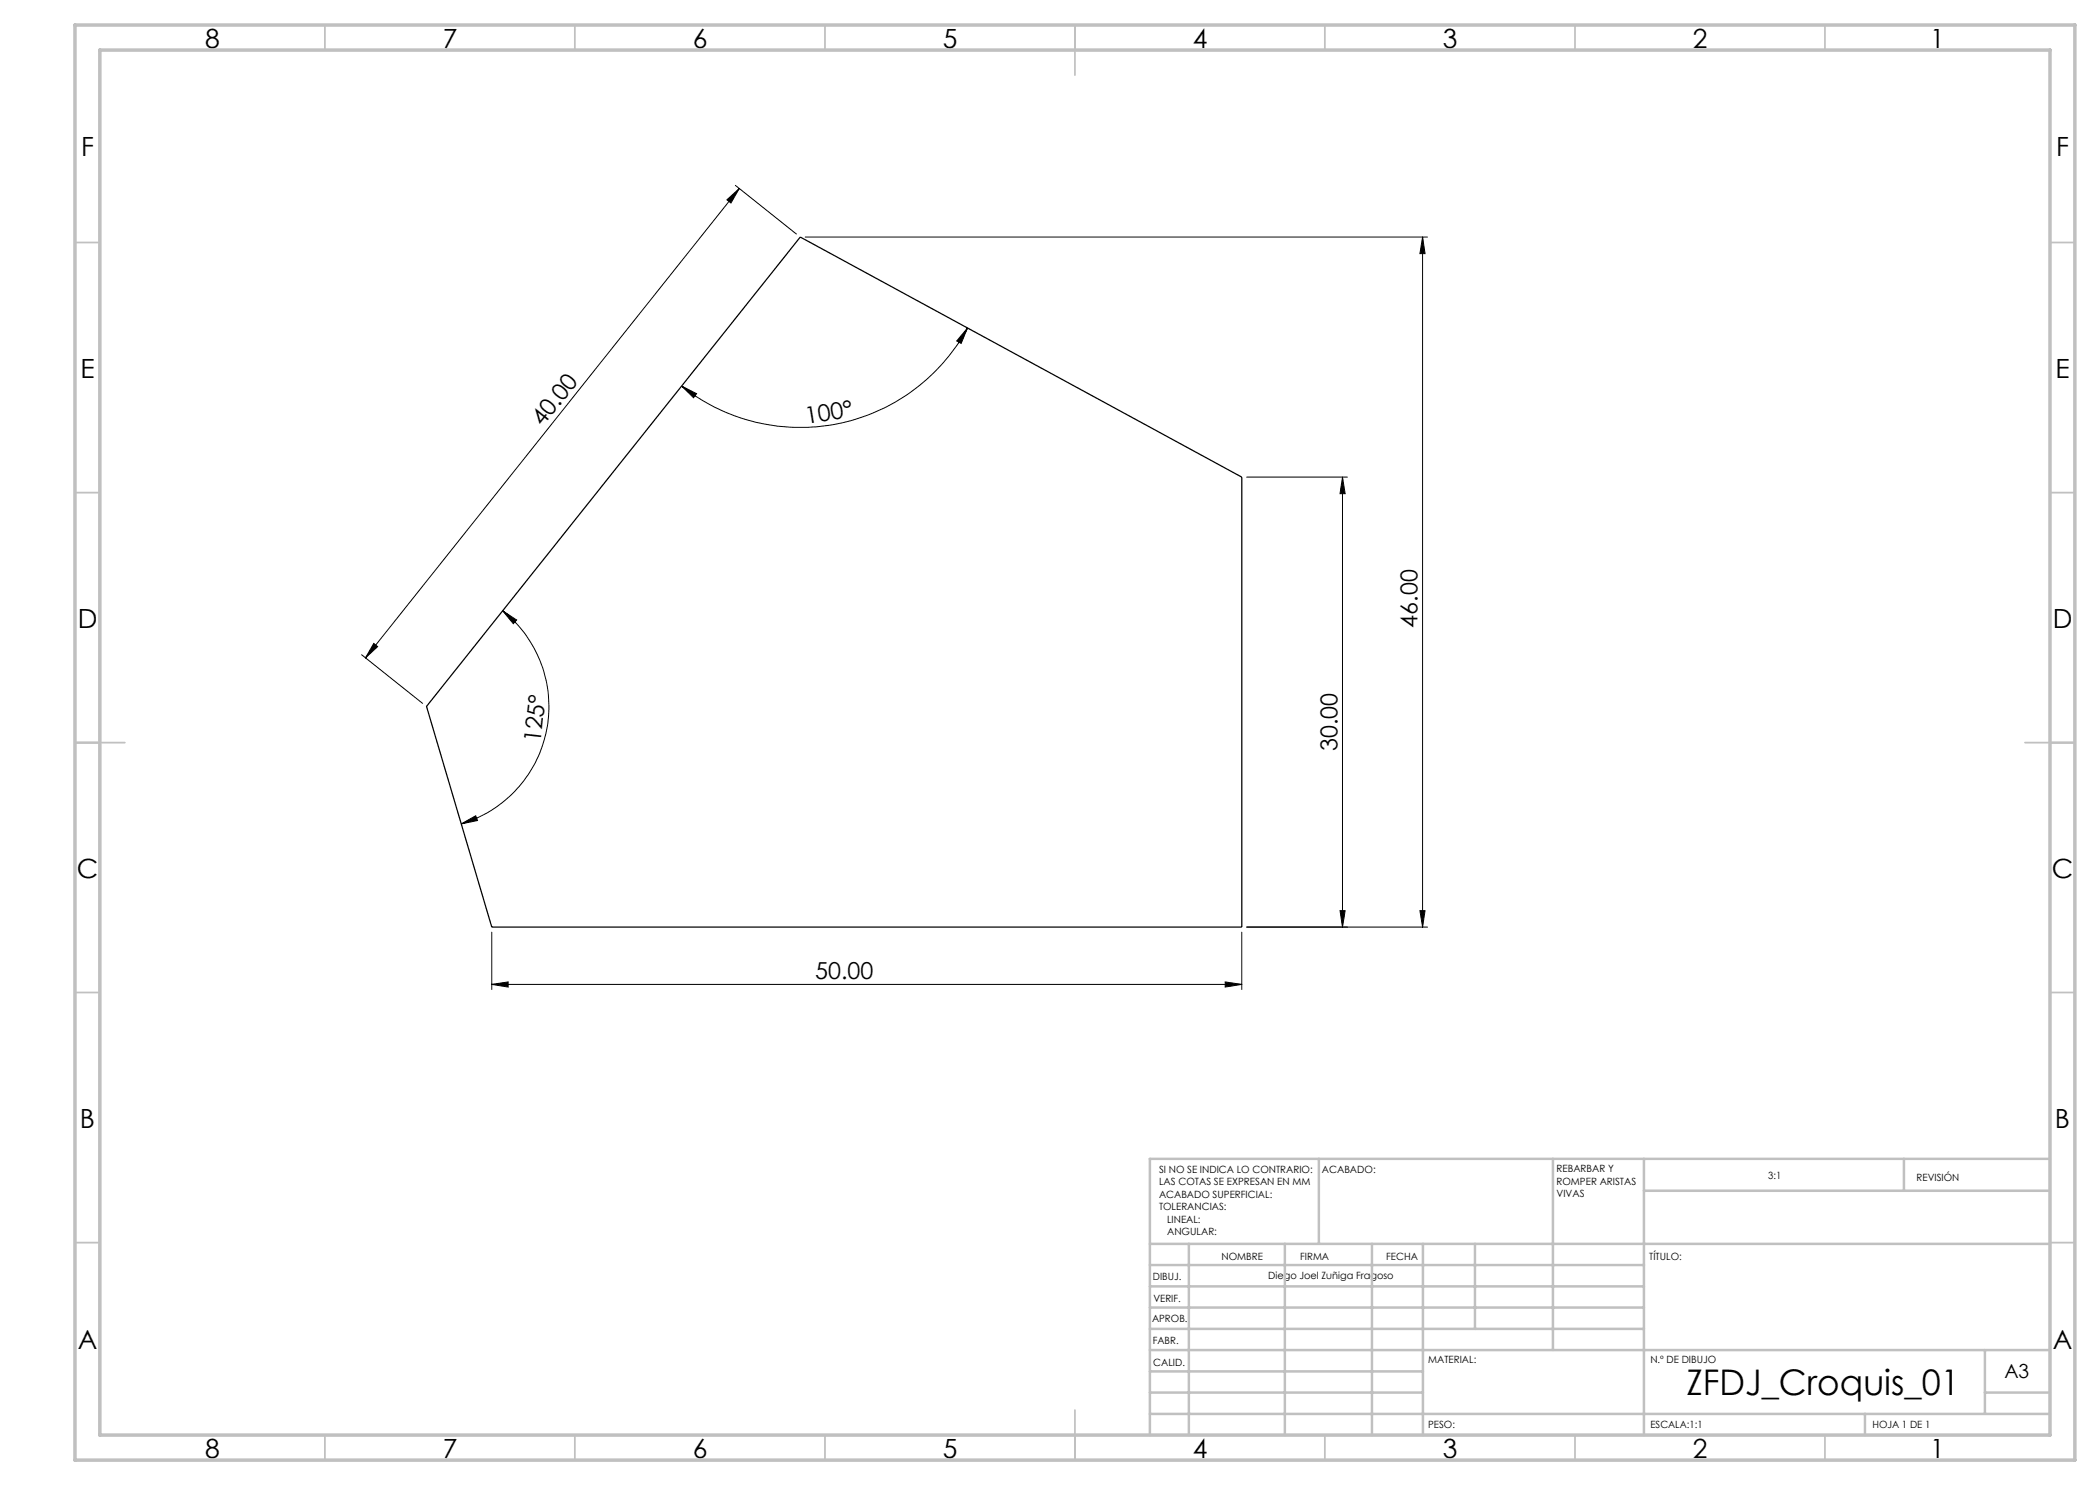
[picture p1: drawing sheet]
<svg xmlns="http://www.w3.org/2000/svg" width="420mm" height="297mm" viewBox="0 0 420 297" stroke-linecap="round" stroke-linejoin="round" font-family="sans-serif">
<g fill="none" stroke="#000" stroke-width=".2">
<path d="M145.4 40l2.4-2.3-1.6 2.9zM147.1 37.1l12.2 9.7M147.8 37.7l-74.7 93.9M161 47.4h124.5M284.5 47.4l.5 3.3h-1zM284.5 47.4v138M136.3 77.2l3 1.5-.6 .8zM193.5 65.6l-1.3 3.1-.9-.5zM193.5 65.6a38.1 38.1 0 0 1-57.2 11.6M249.3 95.4h20.2M268.5 95.4l.5 3.3h-1zM268.5 95.4v90"/>
<path d="M72.3 130.9l12.2 9.8M74.8 128.7l.7 .6-2.4 2.3zM100.5 122.2l2.8 1.8-.6 .7zM100.5 122.2a24.5 24.5 0 0 1-8.2 42.6M92.3 164.8l2.8-1.6 .4 .9zM98.4 196.9l3.2-.5v1zM98.4 186.4v11.5M98.4 196.9h150M245 196.4l3.4 .5-3.4 .5zM248.4 186.4v11.5M249.3 185.4h36.2M268 182.1h1l-.5 3.3z"/>
<path d="M284 182.1h1l-.5 3.3z"/>
</g>
<path d="M160.1 47.4l88.3 48v90h-150l-13.1-44.1z" fill="none" stroke="#000" stroke-width=".25"/>
<g fill="none" stroke="#c0c0c0" stroke-width=".35">
<path d="M65 5v5M115 5v5M165 5v5M215 5v10M265 5v5M315 5v5M365 5v5M15 48.5h5M410 48.5h5M15 98.5h5M410 98.5h5M15 148.5h10"/>
<path d="M405 148.5h10M15 198.5h5M410 198.5h5M15 248.5h5M410 248.5h5M65 287v5M115 287v5M165 287v5M215 282v10M265 287v5M315 287v5M365 287v5"/>
</g>
<g fill="none" stroke="#c0c0c0" stroke-width=".5">
<path d="M263.8 231.8v17M310.6 231.8v38.2M328.8 231.8v55.2M328.8 238.2h81.2M380.8 231.8v6.4M410 231.8h-180v55.2M230 248.8h180M230 257.3h98.8M230 253h98.8M237.8 248.8v38.2M257 248.8v38.2M274.4 248.8v38.2"/>
<path d="M284.6 248.8v38.2M295 248.8v17M230 265.8h98.8M230 261.5h98.8M230 278.5h54.6M230 274.3h54.6M230 270h180M397 278.5h13M397 270v12.8M230 282.8h180M373 282.8v4.2"/>
</g>
<path d="M15 5h400v287h-400zM20 10h390v277h-390z" fill="none" stroke="#c0c0c0" stroke-width=".7"/>
<g fill="#000">
<path d="M145.4 40l2.4-2.3-1.6 2.9zM74.8 128.7l.7 .6-2.4 2.3z"/>
<path d="M284.5 47.4l.5 3.3h-1zM284 182.1h1l-.5 3.3z"/>
<path d="M136.3 77.2l3 1.5-.6 .8zM193.5 65.6l-1.3 3.1-.9-.5z"/>
<path d="M92.3 164.8l2.8-1.6 .4 .9zM100.5 122.2l2.8 1.8-.6 .7z"/>
<path d="M98.4 196.9l3.2-.5v1zM245 196.4l3.4 .5-3.4 .5z"/>
<path d="M268 182.1h1l-.5 3.3zM268.5 95.4l.5 3.3h-1z"/>
</g>
<text font-size="7.1" x="337.3" y="279">ZFDJ_Croquis_01</text>
<g font-size="5.3">
<text x="41" y="9.5">8</text>
<text x="88.5" y="9.5">7</text>
<text x="138.5" y="9.5">6</text>
<text x="188.5" y="9.5">5</text>
<text x="238.5" y="9.5">4</text>
<text x="288.5" y="9.5">3</text>
<text x="338.5" y="9.5">2</text>
<text x="386" y="9.5">1</text>
<text x="16.2" y="31.2">F</text>
<text x="411.2" y="31.2">F</text>
<text x="16.1" y="75.5">E</text>
<text x="411.1" y="75.5">E</text>
<text x="15.5" y="125.5">D</text>
<text x="410.5" y="125.5">D</text>
<text x="15.4" y="175.5">C</text>
<text x="410.4" y="175.5">C</text>
<text x="16" y="225.5">B</text>
<text x="411" y="225.5">B</text>
<text x="15.5" y="269.7">A</text>
<text x="410.5" y="269.7">A</text>
<text x="41" y="291.5">8</text>
<text x="88.5" y="291.5">7</text>
<text x="138.5" y="291.5">6</text>
<text x="188.5" y="291.5">5</text>
<text x="238.5" y="291.5">4</text>
<text x="288.5" y="291.5">3</text>
<text x="338.5" y="291.5">2</text>
<text x="386" y="291.5">1</text>
</g>
<g font-size="4.7">
<text x="108.5" y="85.5" transform="rotate(-51 108.5 85.5)">40.00</text>
<text x="161.3" y="84.8" transform="rotate(-9 161.3 84.8)">100°</text>
<text x="283.5" y="125.5" transform="rotate(-90 283.5 125.5)">46.00</text>
<text x="108.1" y="148.7" transform="rotate(-84 108.1 148.7)">125°</text>
<text x="267.5" y="150.3" transform="rotate(-90 267.5 150.3)">30.00</text>
<text x="163" y="195.9">50.00</text>
</g>
<text font-size="3.9" x="400.9" y="275.5">A3</text>
<g font-size="2">
<text x="231.8" y="234.6">SI NO SE INDICA LO CONTRARIO:</text>
<text x="231.8" y="237.1">LAS COTAS SE EXPRESAN EN MM</text>
<text x="231.8" y="239.6">ACABADO SUPERFICIAL:</text>
<text x="264.4" y="234.6">ACABADO:</text>
<text x="311.3" y="234.5">REBARBAR Y</text>
<text x="311.3" y="237">ROMPER ARISTAS</text>
<text x="311.3" y="239.5">VIVAS</text>
<text x="353.7" y="235.8">3:1</text>
<text x="383.3" y="236.2">REVISIÓN</text>
<text x="231.8" y="242.1">TOLERANCIAS:</text>
<text x="233.4" y="244.6">LINEAL:</text>
<text x="233.4" y="247.1">ANGULAR:</text>
<text x="244.3" y="252">NOMBRE</text>
<text x="260" y="251.9">FIRMA</text>
<text x="277.2" y="251.9">FECHA</text>
<text x="329.9" y="251.9">TÍTULO:</text>
<text x="230.6" y="256.1">DIBUJ.</text>
<text x="253.7" y="255.9">Diego Joel Zuñiga Fragoso</text>
<text x="230.7" y="260.3">VERIF.</text>
<text x="230.4" y="264.4">APROB.</text>
<text x="230.5" y="268.8">FABR.</text>
<text x="230.7" y="273.1">CALID.</text>
<text x="285.6" y="272.5">MATERIAL:</text>
<text x="330.1" y="272.5">N.º DE DIBUJO</text>
<text x="285.6" y="285.5">PESO:</text>
<text x="330.1" y="285.6">ESCALA:1:1</text>
<text x="374.5" y="285.6">HOJA 1 DE 1</text>
</g>
</svg>
